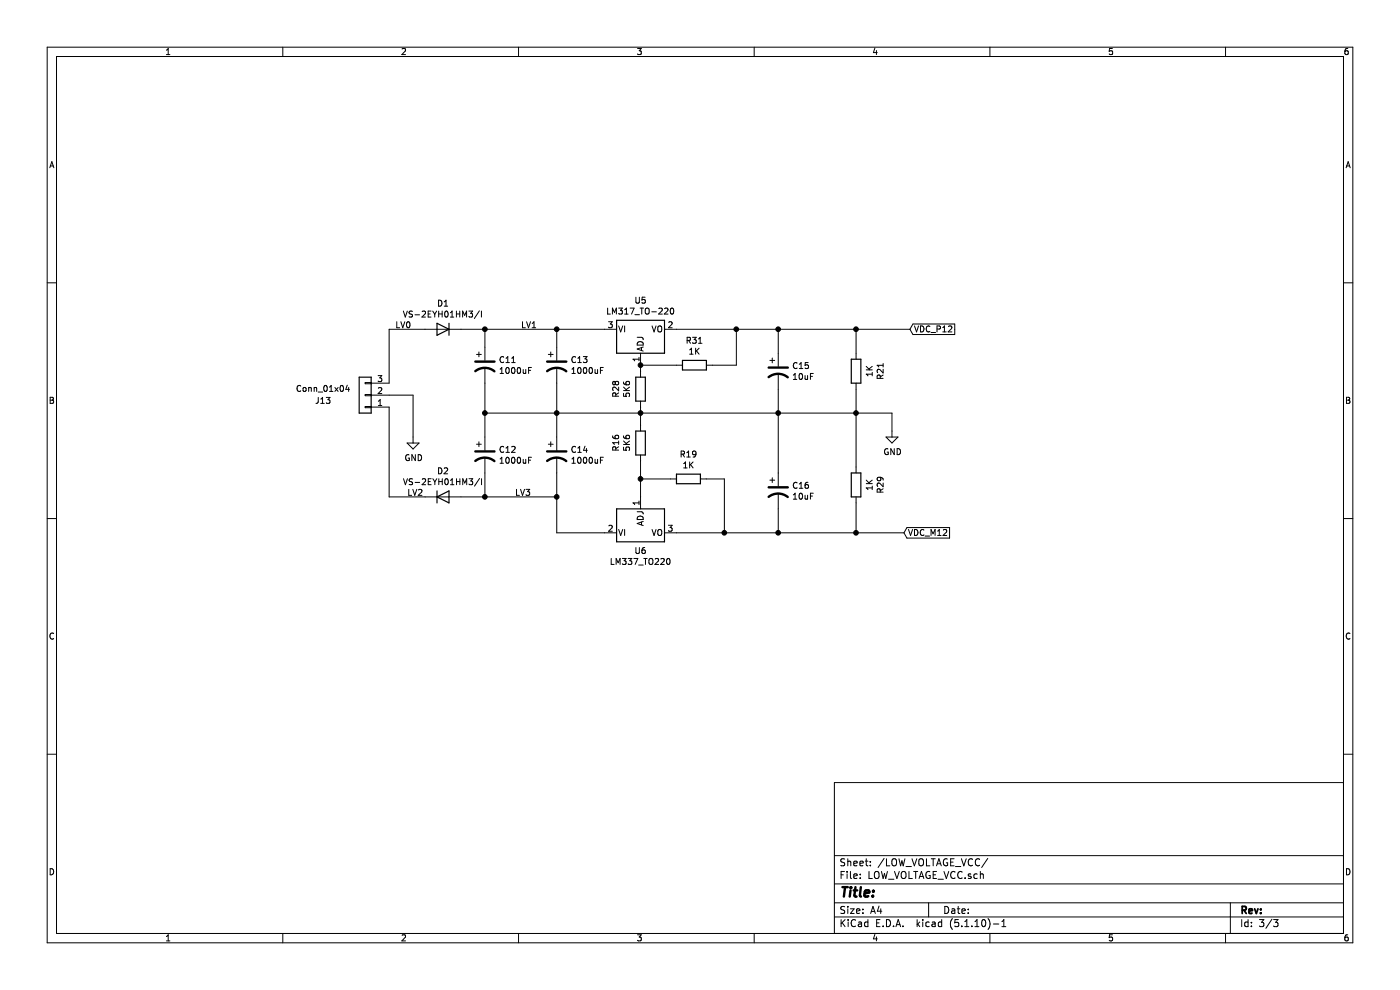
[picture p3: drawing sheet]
EESchema Schematic File Version 4
EELAYER 30 0
EELAYER END
$Descr A4 11693 8268
encoding utf-8
Sheet 3 3
Title ""
Date ""
Rev ""
Comp ""
Comment1 ""
Comment2 ""
Comment3 ""
Comment4 ""
$EndDescr
$Comp
L power:GND #PWR?
U 1 1
P 3450 3650
AR Path="/618ECD6A/619708B7" Ref="#PWR?"  Part="1" 
AR Path="/61968BCB/619708B7" Ref="#PWR023"  Part="1" 
F 0 "#PWR023" H 3450 3400 50  0001 C CNN
F 1 "GND" H 3455 3477 50  0000 C CNN
F 2 "" H 3450 3650 50  0001 C CNN
F 3 "" H 3450 3650 50  0001 C CNN
	1    3450 3650
	1    0    0    -1  
$EndComp
$Comp
L Connector_Generic:Conn_01x03 J?
U 1 1
P 3050 3300
AR Path="/618ECD6A/619708CF" Ref="J?"  Part="1" 
AR Path="/61968BCB/619708CF" Ref="J13"  Part="1" 
F 0 "J13" H 3400 3350 50  0000 C CNN
F 1 "Conn_01x04" H 3400 3250 50  0000 C CNN
F 2 "Connector_Phoenix_GMSTB:PhoenixContact_GMSTBVA_2,5_3-G_1x03_P7.50mm_Vertical" H 3050 3300 50  0001 C CNN
F 3 "~" H 3050 3300 50  0001 C CNN
F 4 "1766673" H 3050 3300 50  0001 C CNN "PN"
F 5 "M: 651-1766673" H 3050 3300 50  0001 C CNN "FORNITORE"
F 6 "Phoenix Contact: Morsettiere innestabili 3 Pos 7.5mm pitch Through Hole Header" H 3050 3300 50  0001 C CNN "NOTE"
	1    3050 3300
	-1   0    0    1   
$EndComp
$Comp
L Device:CP1 C?
U 1 1
P 4050 3050
AR Path="/618ECD6A/619708F3" Ref="C?"  Part="1" 
AR Path="/61968BCB/619708F3" Ref="C11"  Part="1" 
F 0 "C11" H 4165 3096 50  0000 L CNN
F 1 "1000uF" H 4165 3005 50  0000 L CNN
F 2 "Capacitor_THT:CP_Radial_D10.0mm_P5.00mm" H 4050 3050 50  0001 C CNN
F 3 "~" H 4050 3050 50  0001 C CNN
F 4 "MAL203836102E3" H 4050 3050 50  0001 C CNN "PN"
F 5 "M: 594-MAL203836102E3" H 4050 3050 50  0001 C CNN "FORNITORE"
F 6 "Condensatori elettrolitici in alluminio - conduttori radiali 1000uF 25volts 20% 10x20" H 4050 3050 50  0001 C CNN "NOTE"
	1    4050 3050
	1    0    0    -1  
$EndComp
$Comp
L Device:CP1 C?
U 1 1
P 6500 3100
AR Path="/618ECD6A/619972E4" Ref="C?"  Part="1" 
AR Path="/61968BCB/619972E4" Ref="C15"  Part="1" 
F 0 "C15" H 6615 3146 50  0000 L CNN
F 1 "10uF" H 6615 3055 50  0000 L CNN
F 2 "Capacitor_THT:CP_Radial_D5.0mm_P2.00mm" H 6500 3100 50  0001 C CNN
F 3 "~" H 6500 3100 50  0001 C CNN
F 4 "ESK106M025AC3AA" H 6500 3100 50  0001 C CNN "PN"
F 5 "M: 80-ESK106M025AC3AA" H 6500 3100 50  0001 C CNN "FORNITORE"
F 6 "Condensatori elettrolitici in alluminio - conduttori radiali 25V 10uF 85C 2k Hour Radial" H 6500 3100 50  0001 C CNN "NOTE"
	1    6500 3100
	1    0    0    -1  
$EndComp
Wire Wire Line
	7150 2950 7150 2750
Text GLabel 7550 4450 2    50   Input ~ 0
VDC_M12
Wire Wire Line
	7550 4450 7150 4450
Text GLabel 7600 2750 2    50   Input ~ 0
VDC_P12
Wire Wire Line
	6500 2750 7150 2750
Connection ~ 7150 2750
Wire Wire Line
	7150 2750 7600 2750
Wire Wire Line
	3450 3300 3450 3650
Wire Wire Line
	3550 4150 3250 4150
$Comp
L Device:CP1 C?
U 1 1
P 4650 3050
AR Path="/618ECD6A/619C9EC0" Ref="C?"  Part="1" 
AR Path="/61968BCB/619C9EC0" Ref="C13"  Part="1" 
F 0 "C13" H 4765 3096 50  0000 L CNN
F 1 "1000uF" H 4765 3005 50  0000 L CNN
F 2 "Capacitor_THT:CP_Radial_D10.0mm_P5.00mm" H 4650 3050 50  0001 C CNN
F 3 "~" H 4650 3050 50  0001 C CNN
F 4 "MAL203836102E3" H 4650 3050 50  0001 C CNN "PN"
F 5 "M: 594-MAL203836102E3" H 4650 3050 50  0001 C CNN "FORNITORE"
F 6 "Condensatori elettrolitici in alluminio - conduttori radiali 1000uF 25volts 20% 10x20" H 4650 3050 50  0001 C CNN "NOTE"
	1    4650 3050
	1    0    0    -1  
$EndComp
Wire Wire Line
	3850 2750 4050 2750
Wire Wire Line
	4050 2750 4050 2900
Wire Wire Line
	4050 2750 4650 2750
Wire Wire Line
	4650 2750 4650 2900
Connection ~ 4050 2750
$Comp
L Device:CP1 C?
U 1 1
P 4050 3800
AR Path="/618ECD6A/619CF16E" Ref="C?"  Part="1" 
AR Path="/61968BCB/619CF16E" Ref="C12"  Part="1" 
F 0 "C12" H 4165 3846 50  0000 L CNN
F 1 "1000uF" H 4165 3755 50  0000 L CNN
F 2 "Capacitor_THT:CP_Radial_D10.0mm_P5.00mm" H 4050 3800 50  0001 C CNN
F 3 "~" H 4050 3800 50  0001 C CNN
F 4 "MAL203836102E3" H 4050 3800 50  0001 C CNN "PN"
F 5 "M: 594-MAL203836102E3" H 4050 3800 50  0001 C CNN "FORNITORE"
F 6 "Condensatori elettrolitici in alluminio - conduttori radiali 1000uF 25volts 20% 10x20" H 4050 3800 50  0001 C CNN "NOTE"
	1    4050 3800
	1    0    0    -1  
$EndComp
$Comp
L Device:CP1 C?
U 1 1
P 4650 3800
AR Path="/618ECD6A/619CF391" Ref="C?"  Part="1" 
AR Path="/61968BCB/619CF391" Ref="C14"  Part="1" 
F 0 "C14" H 4765 3846 50  0000 L CNN
F 1 "1000uF" H 4765 3755 50  0000 L CNN
F 2 "Capacitor_THT:CP_Radial_D10.0mm_P5.00mm" H 4650 3800 50  0001 C CNN
F 3 "~" H 4650 3800 50  0001 C CNN
F 4 "MAL203836102E3" H 4650 3800 50  0001 C CNN "PN"
F 5 "M: 594-MAL203836102E3" H 4650 3800 50  0001 C CNN "FORNITORE"
F 6 "Condensatori elettrolitici in alluminio - conduttori radiali 1000uF 25volts 20% 10x20" H 4650 3800 50  0001 C CNN "NOTE"
	1    4650 3800
	1    0    0    -1  
$EndComp
Wire Wire Line
	4050 4150 4050 3950
Wire Wire Line
	3850 4150 4050 4150
Wire Wire Line
	4050 4150 4650 4150
Wire Wire Line
	4650 4150 4650 3950
Connection ~ 4050 4150
Wire Wire Line
	4050 3200 4050 3450
Wire Wire Line
	4650 3200 4650 3450
Wire Wire Line
	4050 3450 4650 3450
Connection ~ 4050 3450
Wire Wire Line
	4050 3450 4050 3650
Connection ~ 4650 3450
Wire Wire Line
	4650 3450 4650 3650
$Comp
L Regulator_Linear:LM317_TO-220 U5
U 1 1
P 5350 2750
F 0 "U5" H 5350 2992 50  0000 C CNN
F 1 "LM317_TO-220" H 5350 2901 50  0000 C CNN
F 2 "Package_TO_SOT_THT:TO-220-3_Horizontal_TabDown" H 5350 3000 50  0001 C CIN
F 3 "http://www.ti.com/lit/ds/symlink/lm317.pdf" H 5350 2750 50  0001 C CNN
F 4 "LM317TG" H 5350 2750 50  0001 C CNN "PN"
F 5 "M: 926-LM317AMDT/NOPB" H 5350 2750 50  0001 C CNN "FORNITORE"
F 6 "Regolatori di tensione lineari 3-TERMINAL ADJ REG" H 5350 2750 50  0001 C CNN "NOTE"
	1    5350 2750
	1    0    0    -1  
$EndComp
Wire Wire Line
	4650 2750 5050 2750
Connection ~ 4650 2750
$Comp
L Device:R R?
U 1 1
P 5350 3250
AR Path="/618ECD6A/619E2CA1" Ref="R?"  Part="1" 
AR Path="/61968BCB/619E2CA1" Ref="R28"  Part="1" 
F 0 "R28" V 5143 3250 50  0000 C CNN
F 1 "5K6" V 5234 3250 50  0000 C CNN
F 2 "Resistor_SMD:R_1206_3216Metric_Pad1.30x1.75mm_HandSolder" V 5280 3250 50  0001 C CNN
F 3 "~" H 5350 3250 50  0001 C CNN
F 4 "CRGCQ1206F5K6" V 5350 3250 50  0001 C CNN "PN"
F 5 "M: 279-CRGCQ1206F5K6" V 5350 3250 50  0001 C CNN "FORNITORE"
F 6 "Resistori a pellicola spessa - SMD CRGCQ 1206 5K6 1% SMD Resistor" V 5350 3250 50  0001 C CNN "NOTE"
	1    5350 3250
	1    0    0    -1  
$EndComp
Wire Wire Line
	4650 3450 5350 3450
Wire Wire Line
	5350 3450 5350 3400
Wire Wire Line
	5350 3100 5350 3050
$Comp
L Device:R R?
U 1 1
P 5800 3050
AR Path="/618ECD6A/619E60B0" Ref="R?"  Part="1" 
AR Path="/61968BCB/619E60B0" Ref="R31"  Part="1" 
F 0 "R31" V 5593 3050 50  0000 C CNN
F 1 "1K" V 5684 3050 50  0000 C CNN
F 2 "Resistor_SMD:R_1206_3216Metric_Pad1.30x1.75mm_HandSolder" V 5730 3050 50  0001 C CNN
F 3 "~" H 5800 3050 50  0001 C CNN
F 4 "CRM1206A-FX-1001ELF" V 5800 3050 50  0001 C CNN "PN"
F 5 "M: 652-CRM1206AFX1001EL" V 5800 3050 50  0001 C CNN "FORNITORE"
F 6 "Resistori a pellicola spessa - SMD ResHighPowerA 1206 1K 1% 500mW TC100" V 5800 3050 50  0001 C CNN "NOTE"
	1    5800 3050
	0    1    1    0   
$EndComp
Wire Wire Line
	5650 3050 5350 3050
Connection ~ 5350 3050
Wire Wire Line
	5650 2750 6150 2750
Wire Wire Line
	6150 2750 6150 3050
Wire Wire Line
	6150 3050 5950 3050
Wire Wire Line
	6150 2750 6500 2750
Wire Wire Line
	6500 2750 6500 2950
Connection ~ 6150 2750
Wire Wire Line
	5350 3450 6500 3450
Wire Wire Line
	6500 3450 6500 3250
Connection ~ 5350 3450
Connection ~ 6500 2750
Wire Wire Line
	7150 3450 7150 3250
Connection ~ 6500 3450
$Comp
L Regulator_Linear:LM337_TO220 U6
U 1 1
P 5350 4450
F 0 "U6" H 5350 4301 50  0000 C CNN
F 1 "LM337_TO220" H 5350 4210 50  0000 C CNN
F 2 "Package_TO_SOT_THT:TO-220-3_Horizontal_TabDown" H 5350 4250 50  0001 C CIN
F 3 "http://www.ti.com/lit/ds/symlink/lm337-n.pdf" H 5350 4450 50  0001 C CNN
F 4 "LM337TG" H 5350 4450 50  0001 C CNN "PN"
F 5 "M: 863-LM337TG" H 5350 4450 50  0001 C CNN "FORNITORE"
F 6 "Regolatori di tensione lineari 1.5A -1.2 to -37V ADJ Negative" H 5350 4450 50  0001 C CNN "NOTE"
	1    5350 4450
	1    0    0    -1  
$EndComp
Wire Wire Line
	5350 3550 5350 3450
Wire Wire Line
	5350 3850 5350 4000
Wire Wire Line
	5600 4000 5350 4000
Connection ~ 5350 4000
Wire Wire Line
	5350 4000 5350 4150
Wire Wire Line
	5650 4450 6050 4450
Wire Wire Line
	6050 4450 6050 4000
Wire Wire Line
	6050 4000 5900 4000
$Comp
L Device:CP1 C?
U 1 1
P 6500 4100
AR Path="/618ECD6A/61A0D1E9" Ref="C?"  Part="1" 
AR Path="/61968BCB/61A0D1E9" Ref="C16"  Part="1" 
F 0 "C16" H 6615 4146 50  0000 L CNN
F 1 "10uF" H 6615 4055 50  0000 L CNN
F 2 "Capacitor_THT:CP_Radial_D5.0mm_P2.00mm" H 6500 4100 50  0001 C CNN
F 3 "~" H 6500 4100 50  0001 C CNN
F 4 "ESK106M025AC3AA" H 6500 4100 50  0001 C CNN "PN"
F 5 "M: 80-ESK106M025AC3AA" H 6500 4100 50  0001 C CNN "FORNITORE"
F 6 "Condensatori elettrolitici in alluminio - conduttori radiali 25V 10uF 85C 2k Hour Radial" H 6500 4100 50  0001 C CNN "NOTE"
	1    6500 4100
	1    0    0    -1  
$EndComp
Wire Wire Line
	6050 4450 6500 4450
Wire Wire Line
	6500 4450 6500 4250
Connection ~ 6050 4450
Wire Wire Line
	6500 3950 6500 3450
Wire Wire Line
	6500 3450 7150 3450
Wire Wire Line
	7150 3450 7150 3900
Connection ~ 7150 3450
Wire Wire Line
	6500 4450 7150 4450
Wire Wire Line
	7150 4450 7150 4200
Connection ~ 6500 4450
Wire Wire Line
	4650 4150 4650 4450
Wire Wire Line
	4650 4450 5050 4450
Connection ~ 4650 4150
Connection ~ 7150 4450
$Comp
L Device:D D2
U 1 1
P 3700 4150
F 0 "D2" H 3700 4367 50  0000 C CNN
F 1 "VS-2EYH01HM3/I" H 3700 4276 50  0000 C CNN
F 2 "Diode_SMD:D_SOD-128" H 3700 4150 50  0001 C CNN
F 3 "~" H 3700 4150 50  0001 C CNN
F 4 "VS-2EYH01HM3/I" H 3700 4150 50  0001 C CNN "PN"
F 5 "M:78-VS-2EYH01HM3/I" H 3700 4150 50  0001 C CNN "FORNITORE"
F 6 "Raddrizzatori Freds - SlimSMAW2A,100V,Low Vf,soft,single,SMD,Tj=175C" H 3700 4150 50  0001 C CNN "NOTE"
	1    3700 4150
	1    0    0    -1  
$EndComp
$Comp
L power:GND #PWR?
U 1 1
P 7450 3600
AR Path="/618ECD6A/61A263CD" Ref="#PWR?"  Part="1" 
AR Path="/61968BCB/61A263CD" Ref="#PWR024"  Part="1" 
F 0 "#PWR024" H 7450 3350 50  0001 C CNN
F 1 "GND" H 7455 3427 50  0000 C CNN
F 2 "" H 7450 3600 50  0001 C CNN
F 3 "" H 7450 3600 50  0001 C CNN
	1    7450 3600
	1    0    0    -1  
$EndComp
Wire Wire Line
	7150 3450 7450 3450
Wire Wire Line
	7450 3450 7450 3600
$Comp
L Device:R R?
U 1 1
P 7150 3100
AR Path="/618ECD6A/61AC9B14" Ref="R?"  Part="1" 
AR Path="/61968BCB/61AC9B14" Ref="R21"  Part="1" 
F 0 "R21" V 6943 3100 50  0000 C CNN
F 1 "1K" V 7034 3100 50  0000 C CNN
F 2 "Resistor_SMD:R_1206_3216Metric_Pad1.30x1.75mm_HandSolder" V 7080 3100 50  0001 C CNN
F 3 "~" H 7150 3100 50  0001 C CNN
F 4 "CRM1206A-FX-1001ELF" V 7150 3100 50  0001 C CNN "PN"
F 5 "M: 652-CRM1206AFX1001EL" V 7150 3100 50  0001 C CNN "FORNITORE"
F 6 "Resistori a pellicola spessa - SMD ResHighPowerA 1206 1K 1% 500mW TC100" V 7150 3100 50  0001 C CNN "NOTE"
	1    7150 3100
	-1   0    0    1   
$EndComp
$Comp
L Device:R R?
U 1 1
P 7150 4050
AR Path="/618ECD6A/61ACC110" Ref="R?"  Part="1" 
AR Path="/61968BCB/61ACC110" Ref="R29"  Part="1" 
F 0 "R29" V 6943 4050 50  0000 C CNN
F 1 "1K" V 7034 4050 50  0000 C CNN
F 2 "Resistor_SMD:R_1206_3216Metric_Pad1.30x1.75mm_HandSolder" V 7080 4050 50  0001 C CNN
F 3 "~" H 7150 4050 50  0001 C CNN
F 4 "CRM1206A-FX-1001ELF" V 7150 4050 50  0001 C CNN "PN"
F 5 "M: 652-CRM1206AFX1001EL" V 7150 4050 50  0001 C CNN "FORNITORE"
F 6 "Resistori a pellicola spessa - SMD ResHighPowerA 1206 1K 1% 500mW TC100" V 7150 4050 50  0001 C CNN "NOTE"
	1    7150 4050
	-1   0    0    1   
$EndComp
$Comp
L Device:R R?
U 1 1
P 5750 4000
AR Path="/618ECD6A/61ACC7B4" Ref="R?"  Part="1" 
AR Path="/61968BCB/61ACC7B4" Ref="R19"  Part="1" 
F 0 "R19" V 5543 4000 50  0000 C CNN
F 1 "1K" V 5634 4000 50  0000 C CNN
F 2 "Resistor_SMD:R_1206_3216Metric_Pad1.30x1.75mm_HandSolder" V 5680 4000 50  0001 C CNN
F 3 "~" H 5750 4000 50  0001 C CNN
F 4 "CRM1206A-FX-1001ELF" V 5750 4000 50  0001 C CNN "PN"
F 5 "M: 652-CRM1206AFX1001EL" V 5750 4000 50  0001 C CNN "FORNITORE"
F 6 "Resistori a pellicola spessa - SMD ResHighPowerA 1206 1K 1% 500mW TC100" V 5750 4000 50  0001 C CNN "NOTE"
	1    5750 4000
	0    1    1    0   
$EndComp
$Comp
L Device:R R?
U 1 1
P 5350 3700
AR Path="/618ECD6A/61ACF4A1" Ref="R?"  Part="1" 
AR Path="/61968BCB/61ACF4A1" Ref="R16"  Part="1" 
F 0 "R16" V 5143 3700 50  0000 C CNN
F 1 "5K6" V 5234 3700 50  0000 C CNN
F 2 "Resistor_SMD:R_1206_3216Metric_Pad1.30x1.75mm_HandSolder" V 5280 3700 50  0001 C CNN
F 3 "~" H 5350 3700 50  0001 C CNN
F 4 "CRGCQ1206F5K6" V 5350 3700 50  0001 C CNN "PN"
F 5 "M: 279-CRGCQ1206F5K6" V 5350 3700 50  0001 C CNN "FORNITORE"
F 6 "Resistori a pellicola spessa - SMD CRGCQ 1206 5K6 1% SMD Resistor" V 5350 3700 50  0001 C CNN "NOTE"
	1    5350 3700
	1    0    0    -1  
$EndComp
Wire Wire Line
	3250 4150 3250 3400
Wire Wire Line
	3250 3200 3250 2750
Wire Wire Line
	3250 2750 3550 2750
Wire Wire Line
	3250 3300 3450 3300
Text Label 3300 2750 0    50   ~ 0
LV0
Text Label 4350 2750 0    50   ~ 0
LV1
Text Label 3400 4150 0    50   ~ 0
LV2
Text Label 4300 4150 0    50   ~ 0
LV3
$Comp
L Device:D D1
U 1 1
P 3700 2750
F 0 "D1" H 3700 2967 50  0000 C CNN
F 1 "VS-2EYH01HM3/I" H 3700 2876 50  0000 C CNN
F 2 "Diode_SMD:D_SOD-128" H 3700 2750 50  0001 C CNN
F 3 "~" H 3700 2750 50  0001 C CNN
F 4 "VS-2EYH01HM3/I" H 3700 2750 50  0001 C CNN "PN"
F 5 "M:78-VS-2EYH01HM3/I" H 3700 2750 50  0001 C CNN "FORNITORE"
F 6 "Raddrizzatori Freds - SlimSMAW2A,100V,Low Vf,soft,single,SMD,Tj=175C" H 3700 2750 50  0001 C CNN "NOTE"
	1    3700 2750
	-1   0    0    -1  
$EndComp
$EndSCHEMATC
